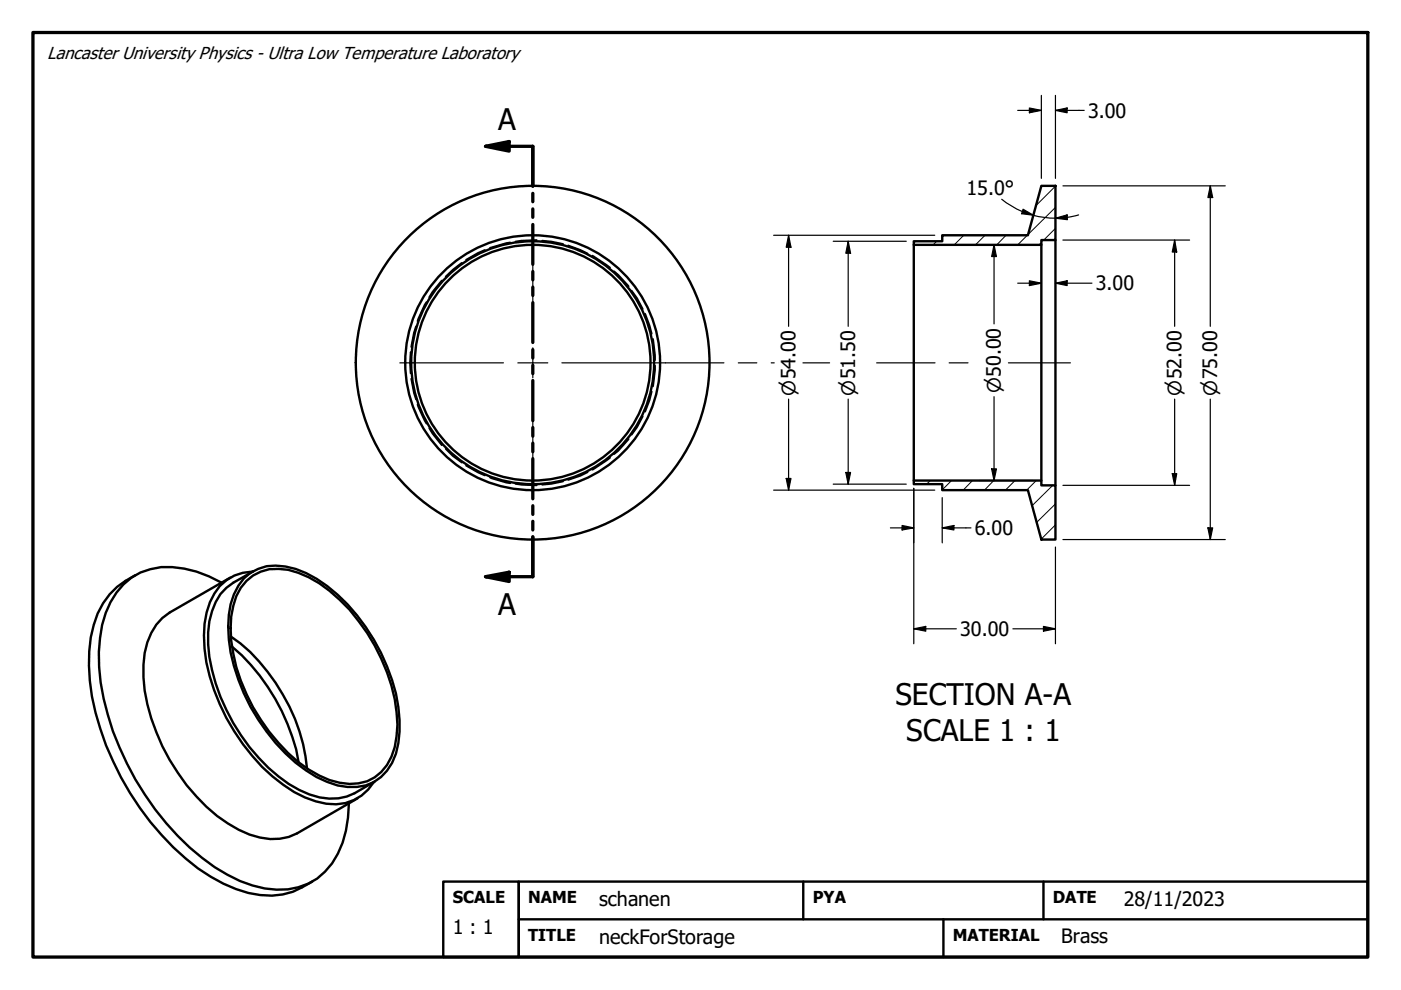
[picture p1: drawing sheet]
<svg xmlns="http://www.w3.org/2000/svg" width="297mm" height="210mm" viewBox="0 0 297 210" stroke-linecap="round" stroke-linejoin="round" font-family="sans-serif">
<!-- layer: Hatch (ANSI) -->
<g fill="none" stroke="#000" stroke-width=".21">
<path d="M223.8 39.5l-4.2 4.1M194.1 51.2l-.4 .3M198.6 51.2l-.7 .7M199.8 49.9v.1M204.3 49.9l-2 2M208.9 49.9l-2.1 2M213.3 49.9l-2 2M217.8 49.9l-2 2M220.8 51.5l-.5 .4M223.8 48.4l-2.5 2.5M223.8 44l-5.8 5.7M197.2 101.9l-.7 .8"/>
<path d="M201.7 101.9l-1.9 2M206.2 101.9l-2 2M210.7 101.9l-2 2M215.2 101.9l-2 2M219.7 101.9l-2 2M223.2 102.9l-4.4 4.3M223.8 111.3l-3.1 3M223.8 106.8l-4 4"/>
</g>
<!-- layer: Hidden (ANSI) -->
<g fill="none" stroke="#000" stroke-width=".38">
<path d="M93.7 59.5l-2 2.4-.7 1.1M97.9 55.7l-1.9 1.5-1.5 1.4M102.8 53l-1.5 .6-2.5 1.5M108.2 51.4l-4.3 1.1M113.8 50.9l-4.5 .3M114.9 51l2 .2 2.5 .5M120.5 52l2.6 1 1.5 .8M125.6 54.2l3.7 2.5M130.2 57.5l.9 .8 2.2 2.4M87.1 74.6l-.2 2.3 .2 2.3M88.2 69.2l-.4 1.4-.6 3M90.4 64l-1.9 4.1"/>
<path d="M133.9 61.6l1.2 1.6 1.2 2.3M136.8 66.5l.9 2.6 .5 1.7M138.4 71.9l.5 4.5M138.9 77.5l-.5 4.5M87.2 80.3l.6 3 .4 1.4M88.5 85.8l1.9 4M91 90.8l.7 1.1 2 2.5M94.5 95.2l1.5 1.5 1.9 1.4M98.8 98.7l2.5 1.5 1.5 .6M129.3 97.1l-3.7 2.5M133.3 93.1l-2.2 2.5-.9 .7M136.3 88.3l-1.2 2.3-1.2 1.6"/>
<path d="M138.2 83l-.5 1.8-.9 2.5M103.9 101.3l4.3 1.2M109.3 102.6l4.5 .3M119.4 102.1l-2.5 .5-2 .2M124.6 100.1l-1.5 .8-2.6 .9"/>
</g>
<!-- layer: Visible (ANSI) -->
<g fill="none" stroke="#000" stroke-width=".51">
<path d="M193.7 51.2h6.1v-1.3h18.1l2.9-10.5h3v11.5h-3v1h-27.1zM193.7 51.9v50M220.8 51.9v50M223.8 50.9v52M193.7 101.9h27.1v1h3v11.5h-3l-2.9-10.5h-18.1v-1.2h-6.1zM28.7 122a15.7 15.7 0 0 0-8.8 10.5 37.9 37.9 0 0 0 1.4 22 60.8 60.8 0 0 0 20.7 29.6 26.9 26.9 0 0 0 15.7 5.8l2.2-.3 2.2-.5 4.1-2.2M47 123.5a23.3 23.3 0 0 0-12.8-3.3 13 13 0 0 0-10.8 7.5 25.1 25.1 0 0 0-2.4 13.7 57.9 57.9 0 0 0 11.9 30.2 48.1 48.1 0 0 0 18 15.2 17.8 17.8 0 0 0 14.4 .6 15.3 15.3 0 0 0 8-11.3l.5-2.8 .2-3M48.8 122.5l-12.9 7.4a13.1 13.1 0 0 0-5.5 11 36.6 36.6 0 0 0 4 17.3 40.9 40.9 0 0 0 13.9 16.4 17.3 17.3 0 0 0 11 3.2l1.9-.3 1.8-.8 12.8-7.4M49 135a38.3 38.3 0 0 1 12.3 14.8 37.3 37.3 0 0 1 3.8 13.1M49.2 137.1a42.5 42.5 0 0 1 14.1 24.5M51.7 122.7a9.6 9.6 0 0 1 8.8-2.6 24.9 24.9 0 0 1 13.2 8 41.8 41.8 0 0 1 10.8 21.8 23.7 23.7 0 0 1-.6 9.9 9.5 9.5 0 0 1-10.2 7 20.4 20.4 0 0 1-11-5.1 41.2 41.2 0 0 1-14.2-26.2 18.6 18.6 0 0 1 2-11.3zM52.3 123.2a9.4 9.4 0 0 1 8.8-2.4 22.7 22.7 0 0 1 10.9 6.4 40.6 40.6 0 0 1 12.1 23.8 18.1 18.1 0 0 1-2.1 11.2 9.1 9.1 0 0 1-10 3.8 24.7 24.7 0 0 1-12.9-8.5 40.1 40.1 0 0 1-10.1-21.6 18.1 18.1 0 0 1 2.1-11.3z"/>
<path d="M53.5 121.2a9.7 9.7 0 0 0-9 6.5 25.2 25.2 0 0 0-.1 15.7 44.8 44.8 0 0 0 13.4 21.2 23.4 23.4 0 0 0 11.4 5.8 9.8 9.8 0 0 0 10-4.6M53.7 121.1l-4.2 2.4a9.9 9.9 0 0 0-4.5 6.1 25.4 25.4 0 0 0 .7 15.3 41.7 41.7 0 0 0 15.5 21.3 16.6 16.6 0 0 0 10.6 3.1l1.7-.4 1.7-.7 4.2-2.5"/>
<circle cx="112.9" cy="76.9" r="25.8"/>
<circle cx="112.9" cy="76.9" r="25"/>
<circle cx="112.9" cy="76.9" r="27"/>
<circle cx="112.9" cy="76.9" r="37.5"/>
</g>
<!-- layer: Section Line (ANSI) -->
<g fill="none" stroke="#000" stroke-width=".7">
<path d="M102.9 31l5-1v2zM102.9 31h10.1v8.5M113 41v1.8M113 44.3v1.8M113 47.6v8.4M113 57.6v1.7M113 60.9v1.7M113 64.2v8.4M113 74.1v1.8M113 77.4v1.8M113 80.7v8.5M113 90.6v1.9"/>
<path d="M113 94v1.8M113 97.3v8.5M113 107.2v1.9M113 110.5v1.9M113 113.8v8.5h-10.1M102.9 122.3l5-1v2z"/>
</g>
<path d="M102.9 31l5-1v2zM102.9 122.3l5-1v2z" fill="#000"/>
<!-- layer: Border (ANSI) -->
<path d="M7 6.9h283v196h-283z" fill="none" stroke="#000" stroke-width=".7"/>
<!-- layer: Title (ANSI) -->
<path d="M94 186.9h16v16h-16zM110 186.9h180v16h-180zM110 194.9h180M170.3 186.9v8M200 194.9v8M221.2 186.9v8" fill="none" stroke="#000" stroke-width=".51"/>
<!-- layer: Center Mark (ANSI) -->
<path d="M113 48.7v22M113 73.8v6.3M113 83.1v22" fill="none" stroke="#000" stroke-width=".25"/>
<!-- layer: Centerline (ANSI) -->
<path d="M84.8 76.9h21.9M109.8 76.9h6.3M119.1 76.9h34.4M156.5 76.9h4M163.5 76.9h.6M170.2 76.9h5.7M185.9 76.9h12.3M201.2 76.9h4M213.8 76.9h13.1" fill="none" stroke="#000" stroke-width=".25"/>
<!-- layer: Dimension (ANSI) -->
<g fill="none" stroke="#000" stroke-width=".25">
<path d="M215.8 23.4h5M218.2 22.9l2.6 .5-2.6 .5zM220.8 20.2v17.6M223.8 23.4l2.5-.5v1zM223.8 23.4h6.1M223.8 20.2v17.6M225.4 39.4h34.4M256.6 39.4l.5 2.5h-1zM256.6 39.4v29.8M164 49.9h34.2M167.2 49.9l.5 2.5h-1zM167.2 49.9v19.3"/>
<path d="M176.7 51.2h15.5M179.8 51.2l.5 2.5h-1zM179.8 51.2v18M207.6 51.9h11.5M210.8 51.9l.5 2.5h-1.1zM210.8 51.9v16.8M212.4 42.2l2.4 1.7 1.9 .9M216.7 44.8l2.4 .8 1.3 .3 3.3 .4M216.9 44.4l2.2 1.2-2.5-.3zM218.2 59.5l2.6 .5-2.6 .6zM223.8 46.3l2.5-.7v1zM225.4 50.9h26.8"/>
<path d="M226.3 46.1l-2.5 .2M228.7 45.6l-2.5 .5M249 50.9l.5 2.5h-1zM249 50.9v18.3M215.8 60h5M223.8 60l2.5-.5v1.1zM223.8 60h7.7M167.2 84.6v19.3M179.8 84.6v18.1M210.2 99.4h1.1l-.5 2.5zM210.8 84.1v17.8M249 84.6v18.3"/>
<path d="M256.6 84.6v29.8M164 103.9h34.2M166.7 101.4h1l-.5 2.5zM176.7 102.7h15.5M179.3 100.2h1l-.5 2.5zM188.8 111.9h4.9M191.3 111.4l2.4 .5-2.4 .5zM193.7 103.5v33M199.8 111.9l2.4-.5v1zM199.8 111.9h6.1M199.8 105.5v9.6M207.6 101.9h11.5"/>
<path d="M223.8 116v20.5M225.4 102.9h26.8M225.4 114.4h34.4M248.5 100.4h1l-.5 2.5zM256.1 111.9h1l-.5 2.5zM193.7 133.3l2.6-.5v1zM193.7 133.3h9.1M214.8 133.3h9M221.2 132.8l2.6 .5-2.6 .5z"/>
</g>
<g fill="#000">
<path d="M218.2 22.9l2.6 .5-2.6 .5zM223.8 23.4l2.5-.5v1zM167.2 49.9l.5 2.5h-1zM179.8 51.2l.5 2.5h-1zM210.8 51.9l.5 2.5h-1.1zM216.9 44.4l2.2 1.2-2.5-.3zM223.8 46.3l2.5-.7v1zM223.8 60l2.5-.5v1.1zM249 50.9l.5 2.5h-1zM256.6 39.4l.5 2.5h-1zM218.2 59.5l2.6 .5-2.6 .6zM210.2 99.4h1.1l-.5 2.5z"/>
<path d="M166.7 101.4h1l-.5 2.5zM179.3 100.2h1l-.5 2.5zM191.3 111.4l2.4 .5-2.4 .5zM199.8 111.9l2.4-.5v1zM248.5 100.4h1l-.5 2.5zM256.1 111.9h1l-.5 2.5zM193.7 133.3l2.6-.5v1zM221.2 132.8l2.6 .5-2.6 .5z"/>
</g>
<g font-size="6.3">
<text x="105.6" y="27.5">A</text>
<text x="105.6" y="130.4">A</text>
<text x="189.9" y="149.5">SECTION A-A</text>
<text x="192.2" y="157.1">SCALE 1 : 1</text>
</g>
<g font-size="4.2">
<text x="230.7" y="24.9">3.00</text>
<text x="204.9" y="41.4">15.0°</text>
<text x="232.3" y="61.6">3.00</text>
<text x="206.7" y="113.4">6.00</text>
<text x="203.6" y="134.8">30.00</text>
<text x="96" y="198">1 : 1</text>
<text x="127" y="192.1">schanen</text>
<text x="238.3" y="192.1">28/11/2023</text>
<text x="127" y="200.1">neckForStorage</text>
<text x="225" y="199.9">Brass</text>
</g>
<g font-size="3.9">
<text x="168.7" y="83.9" transform="rotate(-90 168.7 83.9)">⌀54.00</text>
<text x="181.3" y="83.9" transform="rotate(-90 181.3 83.9)">⌀51.50</text>
<text x="212.2" y="83.3" transform="rotate(-90 212.2 83.3)">⌀50.00</text>
<text x="250.5" y="83.9" transform="rotate(-90 250.5 83.9)">⌀52.00</text>
<text x="258.1" y="83.9" transform="rotate(-90 258.1 83.9)">⌀75.00</text>
</g>
<text font-size="3.7" x="10" y="12.5">Lancaster University Physics - Ultra Low Temperature Laboratory</text>
<g font-size="3.5">
<text x="96" y="191.5">SCALE</text>
<text x="112" y="191.4">NAME</text>
<text x="172.3" y="191.4">PYA</text>
<text x="223.2" y="191.4">DATE</text>
<text x="112" y="199.4">TITLE</text>
<text x="202" y="199.4">MATERIAL</text>
</g>
</svg>
